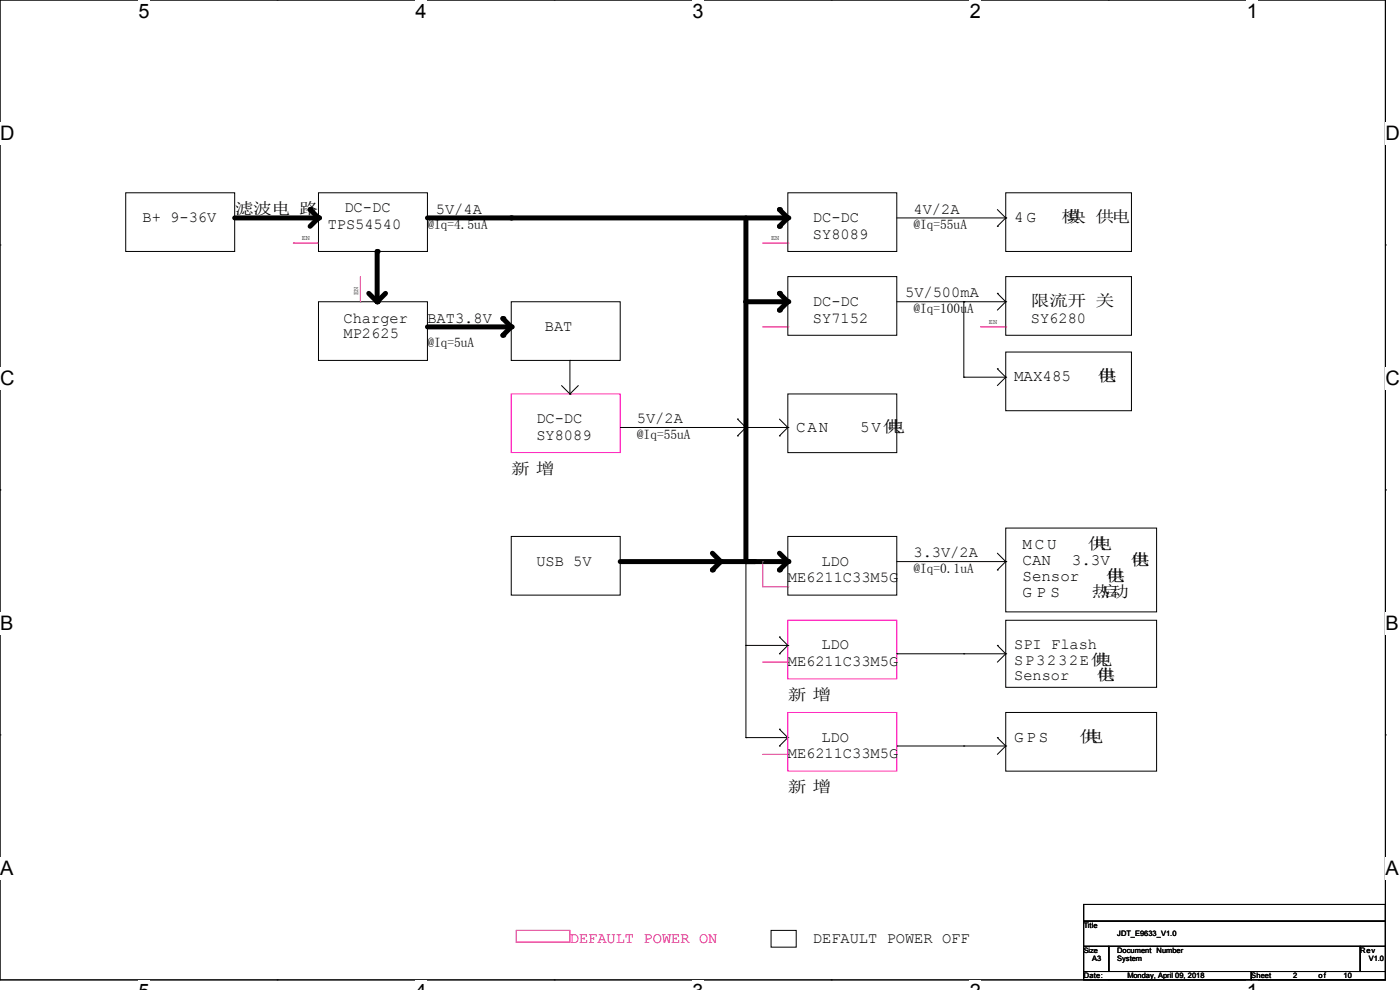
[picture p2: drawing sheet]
<svg xmlns="http://www.w3.org/2000/svg" width="297mm" height="210mm" viewBox="0 0 297 210" stroke-linecap="round" stroke-linejoin="round" font-family="sans-serif">
<path d="M0 0h293.9v207.9h-293.9z" fill="none" stroke="#000" stroke-width=".21"/>
<g fill="#fff">
<path d="M29.4 0h2.3v4.7h-2.3z"/>
<path d="M29.4 207.9h2.3v2.1h-2.3z"/>
</g>
<path d="M58.8 0h.1M58.8 207.9h.1" fill="none" stroke="#000" stroke-width=".21"/>
<g fill="#fff">
<path d="M88.2 0h2.3v4.7h-2.3z"/>
<path d="M88.2 207.9h2.3v2.1h-2.3z"/>
</g>
<path d="M117.6 0h.1M117.6 207.9h.1" fill="none" stroke="#000" stroke-width=".21"/>
<g fill="#fff">
<path d="M146.9 0h2.4v4.7h-2.4z"/>
<path d="M146.9 207.9h2.4v2.1h-2.4z"/>
</g>
<path d="M176.3 0h.1M176.3 207.9h.1" fill="none" stroke="#000" stroke-width=".21"/>
<g fill="#fff">
<path d="M205.7 0h2.4v4.7h-2.4z"/>
<path d="M205.7 207.9h2.4v2.1h-2.4z"/>
</g>
<path d="M235.1 0h.1M235.1 207.9h.1" fill="none" stroke="#000" stroke-width=".21"/>
<g fill="#fff">
<path d="M264.5 0h2.3v4.7h-2.3z"/>
<path d="M264.5 207.9h2.3v2.1h-2.3z"/>
<path d="M0 26h3v4.7h-3z"/>
<path d="M293.9 26h3v4.7h-3z"/>
<path d="M0 77.9h3v4.8h-3z"/>
<path d="M293.9 77.9h3v4.8h-3z"/>
</g>
<path d="M0 52h.1M293.9 52h.1" fill="none" stroke="#000" stroke-width=".21"/>
<g fill="#fff">
<path d="M0 129.9h2.8v4.7h-2.8z"/>
<path d="M293.9 129.9h2.8v4.7h-2.8z"/>
</g>
<path d="M0 103.9h.1M293.9 103.9h.1" fill="none" stroke="#000" stroke-width=".21"/>
<g fill="#fff">
<path d="M0 181.9h2.8v4.7h-2.8z"/>
<path d="M293.9 181.9h2.8v4.7h-2.8z"/>
</g>
<g fill="none" stroke="#000" stroke-width=".21">
<path d="M26.7 40.9h23.1v12.4h-23.1zM67.6 40.9h23.1v12.4h-23.1zM167.1 40.9h23.1v12.4h-23.1zM167.1 58.7h23.1v12.4h-23.1zM190.2 46.2h23.2M211.6 48h.1M211.6 44.4l1.8 1.8M213.4 40.9h26.6v12.4h-26.6zM213.4 58.7h26.6v12.4h-26.6zM213.4 46.2h.1M213.4 46.2l-1.8 1.8M67.6 64h23.1v12.5h-23.1z"/>
<path d="M108.5 64h23.1v12.5h-23.1zM120.9 76.5h.1M120.9 76.5v7.1M190.2 64h23.2M204.5 64h.1M204.5 64v16M211.6 62.2h.1M211.6 78.2h.1M211.6 62.2l1.8 1.8M211.6 78.2l1.8 1.8M213.4 74.7h26.6v12.4h-26.6zM213.4 64h.1"/>
<path d="M213.4 64l-1.8 1.8M119.1 81.8l1.8 1.8M120.9 83.6h.1M122.7 81.8l-1.8 1.8M131.6 90.7h35.5M156.5 88.9h.1M156.5 92.5h.1M156.5 88.9l1.7 1.8M158.2 90.7h.1M158.2 90.7l-1.7 1.8M165.4 92.5h.1M165.4 88.9l1.7 1.8"/>
<path d="M167.1 83.6h23.1v12.4h-23.1zM167.1 90.7h.1M167.1 90.7l-1.7 1.8M204.5 80h.1M204.5 80h8.9M213.4 80h.1M213.4 80l-1.8 1.8M108.5 113.8h23.1v12.4h-23.1zM158.2 119.1v37.4M167.1 113.8h23.1v12.4h-23.1zM190.2 119.1h23.2M211.6 117.3l1.8 1.8"/>
<path d="M213.4 112h32v17.8h-32zM213.4 119.1h.1M213.4 119.1l-1.8 1.8M158.2 136.9h.1M158.2 136.9h8.9M165.4 135.1h.1M165.4 138.7h.1M165.4 135.1l1.7 1.8M167.1 136.9h.1M167.1 136.9l-1.7 1.8M190.2 138.7h.1M190.2 138.7h23.2"/>
<path d="M204.5 138.7h.1M211.6 120.9h.1M211.6 136.9h.1M211.6 136.9l1.8 1.8M213.4 131.6h32v14.2h-32zM213.4 138.7h.1M213.4 138.7l-1.8 1.8M0 155.9h.1M158.2 156.5h.1M158.2 156.5h8.9M165.4 154.7h.1M165.4 158.2h.1"/>
<path d="M165.4 154.7l1.7 1.8M167.1 156.5h.1M167.1 156.5l-1.7 1.7M190.2 158.2h.1M190.2 158.2h23.2M204.5 158.2h.1M211.6 156.5h.1M211.6 156.5l1.8 1.7M213.4 151.1h32v12.5h-32zM213.4 158.2h.1M213.4 158.2l-1.8 1.8M293.9 155.9h.1"/>
<path d="M163.6 197.4h5.3v3.5h-5.3zM229.9 191.9h64v3.5h-64zM229.9 195.4h64v5.3h-64zM229.9 200.7h5.3v5.4h-5.3zM229.9 206.1h35.6v1.8h-35.6zM235.2 200.7h53.4v5.4h-53.4zM265.5 206.1h28.4v1.8h-28.4zM288.6 200.7h5.3v5.4h-5.3z"/>
</g>
<g fill="none" stroke="#f00" stroke-width=".21">
<path d="M62.2 51.6h.1M62.2 51.6h5.4M76.5 58.7v5.3M161.8 51.6h5.3M167.1 51.6h.1M76.5 64h.1M161.8 69.3h5.3M167.1 69.3h.1M208 69.3h5.4M213.4 69.3h.1M161.8 119.1h.1M161.8 119.1v5.4h5.3"/>
<path d="M167.1 124.5h.1M161.8 140.5h5.3M167.1 140.5h.1M161.8 160h5.3M167.1 160h.1M109.5 197.4h11.4v2.5h-11.4z"/>
</g>
<g fill="none" stroke="#000" stroke-width="1.1">
<path d="M49.8 46.2h17.8M65.8 44.4l1.8 1.8M67.6 46.2l-1.8 1.8M80 53.3v10.7M90.7 46.2h76.4M158.2 46.2v72.9M165.4 44.4l1.7 1.8M167.1 46.2l-1.7 1.8M78.2 62.2l1.8 1.8M81.8 62.2l-1.8 1.8M90.7 69.3h17.8M106.7 67.6l1.8 1.7"/>
<path d="M108.5 69.3l-1.8 1.8M158.2 64h8.9M165.4 62.2l1.7 1.8M167.1 64l-1.7 1.8M131.6 119.1h35.5M151.1 117.3l1.8 1.8-1.8 1.8M165.4 117.3l1.7 1.8M167.1 119.1l-1.7 1.8"/>
</g>
<g fill="#000">
<circle cx="65.8" cy="44.4" r=".53"/>
<circle cx="67.6" cy="46.2" r=".53"/>
<circle cx="80" cy="53.3" r=".53"/>
<circle cx="108.5" cy="46.2" r=".53"/>
<circle cx="165.4" cy="44.4" r=".53"/>
<circle cx="165.4" cy="48" r=".53"/>
<circle cx="167.1" cy="46.2" r=".53"/>
<circle cx="80" cy="64" r=".53"/>
<circle cx="106.7" cy="71.1" r=".53"/>
<circle cx="106.7" cy="67.6" r=".53"/>
<circle cx="108.5" cy="69.3" r=".53"/>
<circle cx="158.2" cy="64" r=".53"/>
<circle cx="165.4" cy="62.2" r=".53"/>
<circle cx="165.4" cy="65.8" r=".53"/>
<circle cx="167.1" cy="64" r=".53"/>
<circle cx="152.9" cy="119.1" r=".53"/>
<circle cx="158.2" cy="119.1" r=".53"/>
<circle cx="160" cy="119.1" r=".53"/>
<circle cx="167.1" cy="119.1" r=".53"/>
<circle cx="151.1" cy="120.9" r=".53"/>
<circle cx="165.4" cy="120.9" r=".53"/>
</g>
<path d="M108.5 83.6h23.1v12.4h-23.1zM167.1 131.6h23.1v12.4h-23.1zM167.1 151.1h23.1v12.5h-23.1z" fill="none" stroke="#f0f" stroke-width=".21"/>
<g font-size="4.2">
<text x="29.4" y="3.8">5</text>
<text x="88.2" y="3.8">4</text>
<text x="146.9" y="3.8">3</text>
<text x="205.7" y="3.8">2</text>
<text x="264.5" y="3.8">1</text>
<text x="0" y="29.8">D</text>
<text x="293.9" y="29.8">D</text>
<text x="0" y="81.7">C</text>
<text x="293.9" y="81.7">C</text>
<text x="0" y="133.7">B</text>
<text x="293.9" y="133.7">B</text>
<text x="0" y="185.7">A</text>
<text x="293.9" y="185.7">A</text>
</g>
<g font-size="3.4">
<text x="49.8" y="45.4">滤波电 路</text>
<text x="215.1" y="47.1">4 G</text>
<text x="225.2" y="47.1">模</text>
<text x="226.4" y="47.1">块 供电</text>
<text x="218.7" y="64.9">限流开 关</text>
<text x="215.1" y="80.9">MAX485</text>
<text x="232.9" y="80.9">供</text>
<text x="232.9" y="80.9">电</text>
<text x="168.9" y="91.6">CAN</text>
<text x="182.5" y="91.6">5V供</text>
<text x="188.1" y="91.6">电</text>
<text x="108.5" y="100.5">新 增</text>
<text x="216.9" y="116.5">M C U</text>
<text x="216.9" y="119.8">CAN</text>
<text x="227.4" y="119.8">3.3V</text>
<text x="230.8" y="116.5">供</text>
<text x="231.9" y="116.5">电</text>
<text x="239.9" y="119.8">供</text>
<text x="239.9" y="119.8">电</text>
<text x="216.9" y="123.2">Sensor</text>
<text x="234.7" y="123.2">供</text>
<text x="234.7" y="123.2">电</text>
<text x="216.9" y="126.6">G P S</text>
<text x="231.5" y="126.6">热动</text>
<text x="233.5" y="126.6">启</text>
<text x="167.1" y="148.5">新 增</text>
<text x="215.1" y="157.4">G P S</text>
<text x="229" y="157.4">供</text>
<text x="230.2" y="157.4">电</text>
<text x="167.1" y="168">新 增</text>
</g>
<g font-size="3.3">
<text x="30.2" y="47.1">B+ 9-36V</text>
<text x="73.1" y="44.9">DC-DC</text>
<text x="92.5" y="45.3">5V/4A</text>
<text x="172.5" y="47.1">DC-DC</text>
<text x="193.8" y="45.3">4V/2A</text>
<text x="69.5" y="48.5">TPS54540</text>
<text x="172.5" y="50.6">SY8089</text>
<text x="172.5" y="64.9">DC-DC</text>
<text x="192" y="63.1">5V/500mA</text>
<text x="72.9" y="68.4">Charger</text>
<text x="72.9" y="71.7">MP2625</text>
<text x="90.7" y="68.4">BAT3.8V</text>
<text x="115.6" y="70.2">BAT</text>
<text x="172.5" y="68.4">SY7152</text>
<text x="218.7" y="68.4">SY6280</text>
<text x="113.8" y="89.7">DC-DC</text>
<text x="135.1" y="89.7">5V/2A</text>
<text x="113.8" y="93.3">SY8089</text>
<text x="113.8" y="120">USB 5V</text>
<text x="174.2" y="120">LDO</text>
<text x="193.8" y="118.2">3.3V/2A</text>
<text x="167.1" y="123.5">ME6211C33M5G</text>
<text x="174.2" y="137.8">LDO</text>
<text x="215.1" y="137.8">SPI Flash</text>
<text x="167.1" y="141.3">ME6211C33M5G</text>
<text x="215.1" y="141">SP3232E供</text>
<text x="232.2" y="141">电</text>
<text x="215.1" y="144.3">Sensor</text>
<text x="232.7" y="144.3">供</text>
<text x="232.7" y="144.3">电</text>
<text x="167.1" y="160.9">ME6211C33M5G</text>
<text x="174.2" y="157.3">LDO</text>
<text x="172.5" y="200">DEFAULT POWER OFF</text>
</g>
<text font-size="3.3" fill="#f00" x="120.9" y="200">DEFAULT POWER ON</text>
<g font-size="2.8">
<text x="90.7" y="48.7">@Iq=4.5uA</text>
<text x="193.8" y="48.7">@Iq=55uA</text>
<text x="193.8" y="66.4">@Iq=100uA</text>
<text x="90.7" y="73.6">@Iq=5uA</text>
<text x="135.1" y="93.1">@Iq=55uA</text>
<text x="193.8" y="121.6">@Iq=0.1uA</text>
</g>
<g font-size="1.6">
<text x="229.9" y="196.8">Title</text>
<text x="229.9" y="202.1">Size</text>
<text x="231.7" y="203.9">A3</text>
<text x="237" y="202.2">Document Number</text>
<text x="237" y="203.9">System</text>
<text x="237" y="198.6">JDT_E9633_V1.0</text>
<text x="288.6" y="202.2">Rev</text>
<text x="290.4" y="203.9">V1.0</text>
<text x="229.9" y="207.5">Date:</text>
<text x="239.2" y="207.5">Monday, April 09, 2018</text>
<text x="265.5" y="207.5">Sheet</text>
<text x="274.4" y="207.5">2</text>
<text x="279.7" y="207.5">of</text>
<text x="285" y="207.5">10</text>
</g>
<g font-size="1.5">
<text x="64" y="51">EN</text>
<text x="163.6" y="51">EN</text>
<text x="75.9" y="62.6" transform="rotate(-90 75.9 62.6)">EN</text>
<text x="209.8" y="68.7">EN</text>
</g>
</svg>
